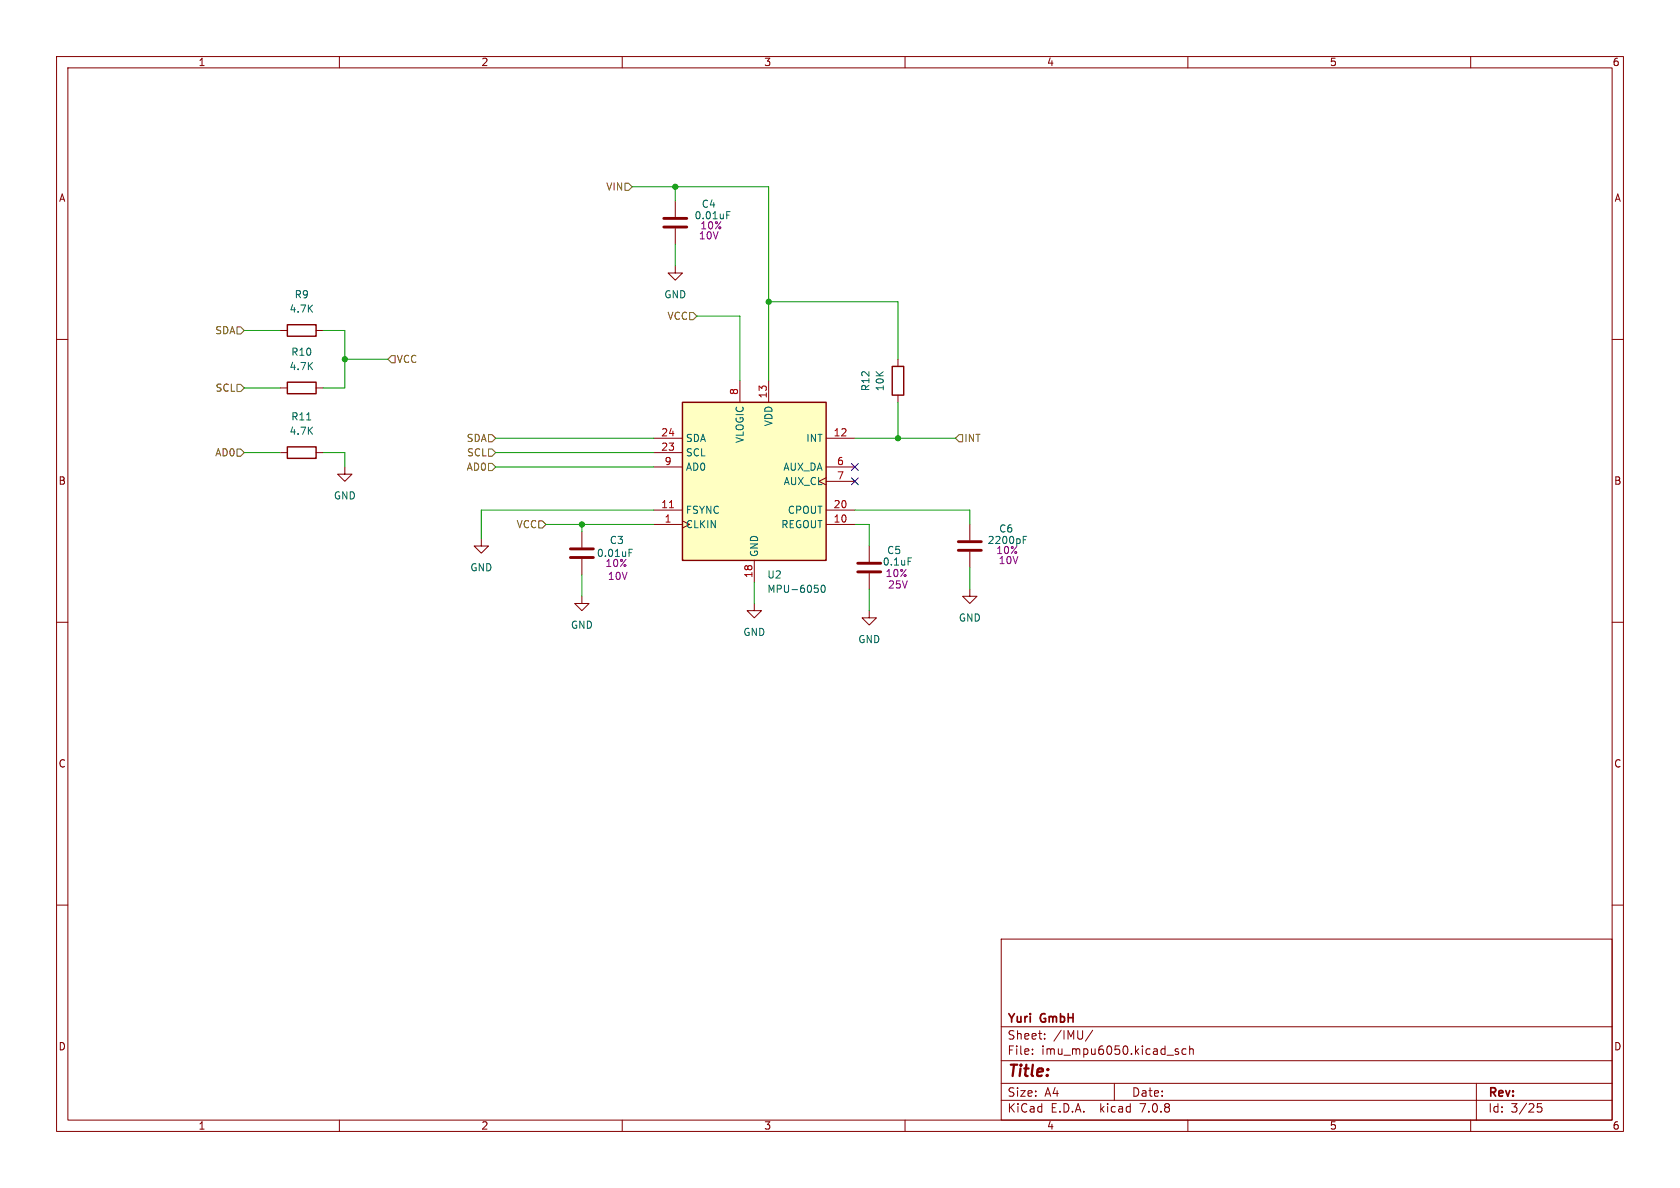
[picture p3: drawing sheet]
<svg xmlns="http://www.w3.org/2000/svg" width="297mm" height="210mm" viewBox="0 0 297 210" stroke-linecap="round" stroke-linejoin="round" font-family="sans-serif">
<g fill="none" stroke="#840000" stroke-width=".18">
<path d="M10 10h277v190h-277zM12 12h273v186h-273zM60 10v2M110 10v2M160 10v2M210 10v2M260 10v2M119.4 35.6v2.8M10 60h2M49.5 58.4h1.3M55.9 58.4h1.2M119.4 47v1.3h1.2l-1.2 1.2-1.3-1.2h1.3"/>
<path d="M119.4 40.4v2.8M285 60h2M49.5 68.6h1.3M55.9 68.6h1.2M115.6 77.5h5M130.8 67.3v3.8M135.9 67.3v3.8M146 77.5h5.1M158.7 63.5v1.3M158.7 69.9v1.2M49.5 80h1.3M55.9 80h1.2"/>
<path d="M61 82.6v1.2h1.2l-1.2 1.3-1.3-1.3h1.3M85.1 95.3v1.2h1.3l-1.3 1.3-1.3-1.3h1.3M102.9 94v2.8M102.9 98.8v2.8M115.6 92.7h5M115.6 90.2h5M115.6 80h5M115.6 82.6h5M133.3 99.1v3.8M146 84.5l-1.2 .6 1.2 .6M146 92.7h5.1M146 90.2h5.1"/>
<path d="M146 82.6h5.1M146 85.1h5.1M153.7 96.5v2.8M171.4 92.7v2.8M171.4 97.5v2.8M10 110h2M102.9 105.4v1.3h1.2l-1.2 1.3-1.3-1.3h1.3M133.3 106.7v1.3h1.3l-1.3 1.2-1.2-1.2h1.2M153.7 108v1.2h1.2l-1.2 1.3-1.3-1.3h1.3M153.7 101.3v2.8M171.4 104.1v1.3h1.3l-1.3 1.3-1.2-1.3h1.2M285 110h2"/>
<path d="M10 160h2M285 160h2M177 166h108v32h-108zM60 198v2M110 198v2M160 198v2M177 194.5h108M177 191.5h108M177 187.5h108M177 181.5h108M182.5 186.3v.1M182.5 185.5v.1"/>
<path d="M184.7 183.6v.1M184.7 182.8v.1M193.2 182.1l-1.3 2M197 191.5v3M207.7 185.7l.7 .4-.2 .3-.5-.1M208.3 185.5l-.3-.1-.3 .2M209.7 185.5l-.5-.1-.2 .3v.4l.1 .2h.6M210 198v2M210.3 185.5l.2-.1 .4 .1 .1 .9M210.3 184.9v1.5M260 198v2M261 191.5v6.5"/>
<path d="M272.5 195.1h-.7l-.1 .7 .3-.1h.5l.1 .3-.1 .5-.2 .1-.6-.1"/>
</g>
<path d="M117.3 38.6h4.1M117.3 40.1h4.1M100.8 98.6h4.1M100.8 97h4.1M151.6 99.6h4.1M169.4 97.3h4.1M169.4 95.8h4.1M151.6 101.1h4.1" fill="none" stroke="#840000" stroke-width=".51"/>
<path d="M128.5 38h.4M128.5 37.4h.6M54.2 74.2h.7M111.2 97.7h.4M111.2 97.1h.6M160.5 98.6h.6M180.9 95.4h.4M180.9 94.8h.6M144 103.4h.6M144.5 104l.2 .2-.2 .5M145.3 103.6l.2-.2a.68 .68 0 0 1 .4 .7 .68 .68 0 0 1-.4 .6l-.2-.1-.1-.4z" fill="none" stroke="#006464" stroke-width=".18"/>
<path d="M120.6 71.1h25.4v28h-25.4z" fill="#ffffc2" stroke="#ffffc2" stroke-width=".18"/>
<path d="M50.8 57.4h5.1v2h-5.1zM50.8 79h5.1v2h-5.1zM50.8 67.6h5.1v2h-5.1zM120.6 71.1h25.4v28h-25.4zM157.7 64.8h2.1v5.1h-2.1z" fill="none" stroke="#840000" stroke-width=".25"/>
<path d="M118.4 89.8h.7" fill="none" stroke="#a90000" stroke-width=".18"/>
<path d="M110.5 32.4h.6l.7 .6-.7 .7h-.6zM41.9 57.8h.6l.7 .6-.7 .7h-.6zM121.9 55.2h.7l.6 .7-.6 .6h-.7zM41.9 79.4h.6l.7 .6-.7 .6h-.6zM41.9 67.9h.6l.7 .7-.7 .6h-.6zM69.2 62.9h.6v1.2h-.6l-.6-.6zM86.4 76.8h.6l.6 .7-.6 .6h-.6zM86.4 79.4h.6l.6 .6-.6 .6h-.6zM169.5 76.8h.7v1.3h-.7l-.6-.6zM86.4 81.9h.6l.6 .7-.6 .6h-.6zM95.2 92.1h.7l.6 .6-.6 .6h-.7z" fill="none" stroke="#725600" stroke-width=".18"/>
<g fill="none" stroke="#009600" stroke-width=".18">
<path d="M111.8 33h24.1v34.3M119.4 33v2.6M43.2 58.4h6.3M57.1 58.4h3.9v10.2h-3.9M119.4 43.2v3.8M123.2 55.9h7.6v11.4M135.9 53.3h22.8v10.2M43.2 68.6h6.3M61 63.5h7.6M87.6 77.5h28M151.1 77.5h17.8M158.7 71.1v6.4"/>
<path d="M43.2 80h6.3M57.1 80h3.9v2.6M87.6 80h28M87.6 82.6h28M96.5 92.7h19.1M102.9 92.7v1.3M115.6 90.2h-30.5v5.1M151.1 90.2h20.3v2.5M151.1 92.7h2.6v3.8M102.9 101.6v3.8M133.3 102.9v3.8M153.7 104.1v3.9"/>
<path d="M171.4 100.3v3.8"/>
</g>
<path d="M150.5 84.5l1.2 1.2M150.5 81.9l1.2 1.3M151.7 84.5l-1.2 1.2M151.7 81.9l-1.2 1.3" fill="none" stroke="#000084" stroke-width=".18"/>
<g fill="#009600" stroke="#009600" stroke-width=".18">
<circle cx="158.7" cy="77.5" r=".46"/>
<circle cx="135.9" cy="53.3" r=".46"/>
<circle cx="119.4" cy="33" r=".46"/>
<circle cx="102.9" cy="92.7" r=".46"/>
<circle cx="61" cy="63.5" r=".46"/>
</g>
<text font-size="2.8" fill="#840000" x="178" y="190.9">Title:</text>
<g font-size="2.1" fill="#840000">
<text x="178" y="184">Sheet:</text>
<text x="178" y="181.2">Yuri</text>
<text x="184" y="181.2">GmbH</text>
<text x="186.2" y="184">/IMU/</text>
<text x="178" y="186.7">File:</text>
<text x="184.1" y="186.7">imu_mpu6050.kicad_sch</text>
<text x="178" y="196.9">KiCad</text>
<text x="178" y="194.1">Size:</text>
<text x="184.7" y="194.1">A4</text>
<text x="185.7" y="196.9">E.D.A.</text>
<text x="194.6" y="196.9">kicad</text>
<text x="200" y="194.1">Date:</text>
<text x="201.8" y="196.9">7.0.8</text>
<text x="263" y="194.3">Rev:</text>
<text x="263" y="196.9">Id:</text>
<text x="267.1" y="196.9">3/25</text>
</g>
<g font-size="1.8" fill="#840000">
<text x="35" y="11.9">1</text>
<text x="85" y="11.9">2</text>
<text x="135" y="11.9">3</text>
<text x="185" y="11.9">4</text>
<text x="235" y="11.9">5</text>
<text x="285" y="11.9">6</text>
<text x="10.3" y="35.9">A</text>
<text x="285.3" y="35.9">A</text>
<text x="10.3" y="85.9">B</text>
<text x="285.3" y="85.9">B</text>
<text x="10.3" y="135.9">C</text>
<text x="285.3" y="135.9">C</text>
<text x="10.3" y="185.9">D</text>
<text x="285.3" y="185.9">D</text>
<text x="35" y="199.9">1</text>
<text x="85" y="199.9">2</text>
<text x="135" y="199.9">3</text>
<text x="185" y="199.9">4</text>
<text x="235" y="199.9">5</text>
<text x="285" y="199.9">6</text>
</g>
<g font-size="1.8" fill="#725600">
<text x="107.1" y="33.9">VIN</text>
<text x="37.9" y="59.3">SDA</text>
<text x="117.9" y="56.7">VCC</text>
<text x="70" y="64.4">VCC</text>
<text x="38" y="69.4">SCL</text>
<text x="37.9" y="80.9">AD0</text>
<text x="82.4" y="83.4">AD0</text>
<text x="82.4" y="78.3">SDA</text>
<text x="82.5" y="80.9">SCL</text>
<text x="170.4" y="78.3">INT</text>
<text x="91.2" y="93.6">VCC</text>
</g>
<g font-size="1.8" fill="#006464">
<text x="122.7" y="39">0.01uF</text>
<text x="124" y="36.9">C4</text>
<text x="52" y="52.9">R9</text>
<text x="117.3" y="52.9">GND</text>
<text x="51.1" y="55.5">4.7K</text>
<text x="51.1" y="65.6">4.7K</text>
<text x="51.4" y="63.1">R10</text>
<text x="153.9" y="69.3" transform="rotate(-90 153.9 69.3)">R12</text>
<text x="156.4" y="69.3" transform="rotate(-90 156.4 69.3)">10K</text>
<text x="51.1" y="77.1">4.7K</text>
<text x="51.4" y="74.5">R11</text>
<text x="136.8" y="75.5" transform="rotate(-90 136.8 75.5)">VDD</text>
<text x="121.2" y="80.9">SCL</text>
<text x="121.2" y="78.3">SDA</text>
<text x="121.2" y="83.4">AD0</text>
<text x="131.7" y="78.4" transform="rotate(-90 131.7 78.4)">VLOGIC</text>
<text x="138.4" y="83.4">AUX_DA</text>
<text x="142.4" y="78.3">INT</text>
<text x="58.9" y="88.5">GND</text>
<text x="138.4" y="86">AUX_CL</text>
<text x="121.2" y="93.6">CLKIN</text>
<text x="121.2" y="91">FSYNC</text>
<text x="138" y="93.6">REGOUT</text>
<text x="139.2" y="91">CPOUT</text>
<text x="176.5" y="94.3">C6</text>
<text x="83.1" y="101.2">GND</text>
<text x="105.4" y="98.7">0.01uF</text>
<text x="107.7" y="96.4">C3</text>
<text x="134.2" y="98.6" transform="rotate(-90 134.2 98.6)">GND</text>
<text x="156" y="100.2">0.1uF</text>
<text x="156.7" y="98.1">C5</text>
<text x="174.5" y="96.4">2200pF</text>
<text x="135.6" y="102.5">U2</text>
<text x="135.6" y="105">MPU-6050</text>
<text x="100.8" y="111.4">GND</text>
<text x="131.3" y="112.6">GND</text>
<text x="151.6" y="113.9">GND</text>
<text x="169.4" y="110.1">GND</text>
</g>
<g font-size="1.8" fill="#840084">
<text x="123.7" y="40.7">10%</text>
<text x="123.5" y="42.5">10V</text>
<text x="106.9" y="100.4">10%</text>
<text x="176" y="98.1">10%</text>
<text x="176.5" y="99.9">10V</text>
<text x="107.4" y="102.7">10V</text>
<text x="156.5" y="102.2">10%</text>
<text x="156.9" y="104.2">25V</text>
</g>
<g font-size="1.8" fill="#a90000">
<text x="130.6" y="69.9" transform="rotate(-90 130.6 69.9)">8</text>
<text x="135.6" y="70.5" transform="rotate(-90 135.6 70.5)">13</text>
<text x="116.8" y="77.2">24</text>
<text x="147.3" y="77.2">12</text>
<text x="116.8" y="79.8">23</text>
<text x="117.4" y="82.3">9</text>
<text x="147.9" y="82.3">6</text>
<text x="116.8" y="89.9">11</text>
<text x="147.3" y="89.9">20</text>
<text x="147.9" y="84.8">7</text>
<text x="117.4" y="92.5">1</text>
<text x="147.3" y="92.5">10</text>
<text x="133.1" y="102.3" transform="rotate(-90 133.1 102.3)">18</text>
</g>
</svg>
